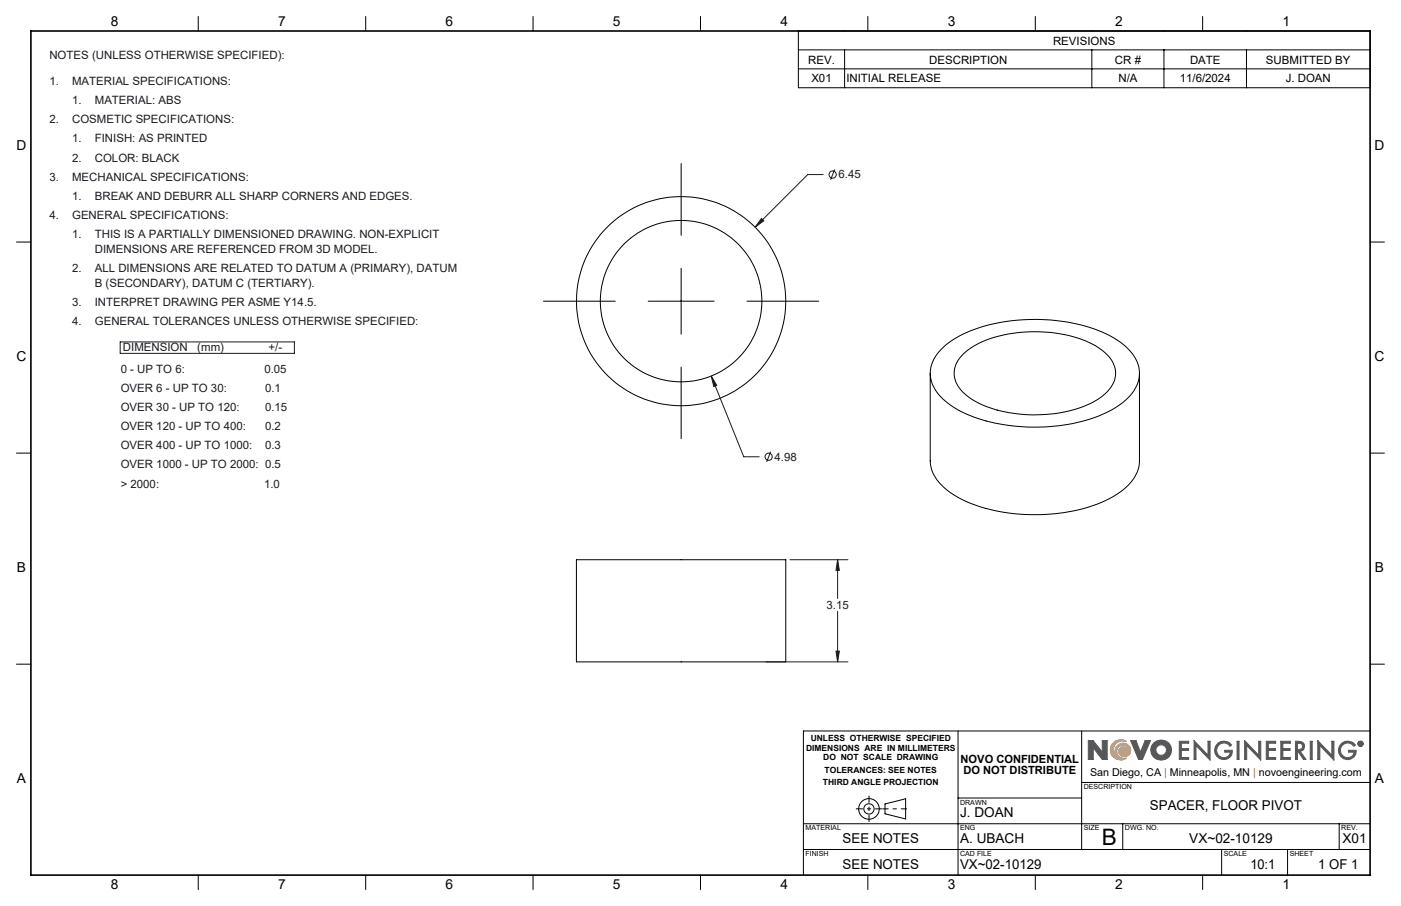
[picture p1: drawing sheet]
<svg xmlns="http://www.w3.org/2000/svg" width="432mm" height="279mm" viewBox="0 0 432 279" stroke-linecap="round" stroke-linejoin="round" font-family="sans-serif">
<g fill="none" stroke="#000" stroke-width=".31">
<path d="M61.1 5.1v4.5M112.7 5.1v4.5M164.3 5.1v4.5M215.9 5.1v4.5M267.5 5.1v4.5M319.1 5.1v4.5M370.7 5.1v4.5M5.1 74.6h4.4M422.3 74.6h4.4M286.7 115.1v27a12.7 12.7 0 0 0 6.2 9.8 46.9 46.9 0 0 0 26.4 6.8 46.2 46.2 0 0 0 26.1-7.1 12.1 12.1 0 0 0 5.8-9.5v-27M290.6 107.2a36.8 36.8 0 0 1 20.1-8.1 54.3 54.3 0 0 1 32 4.8 15.7 15.7 0 0 1 8.3 9.3 10.8 10.8 0 0 1-4.8 10.8 42.8 42.8 0 0 1-24 7.7 50.2 50.2 0 0 1-28.3-6.1 14.3 14.3 0 0 1-7.1-9 10.3 10.3 0 0 1 3.8-9.4zM297.3 108.8a31.1 31.1 0 0 1 18.4-6.4 38.9 38.9 0 0 1 22.7 4.7 10.1 10.1 0 0 1 5.5 8 10.6 10.6 0 0 1-6.2 8.4 42.2 42.2 0 0 1-29.2 3.3 22.7 22.7 0 0 1-12.8-7.1 7.6 7.6 0 0 1 1.6-10.9z"/>
<path d="M5.1 139.7h4.4M422.3 139.7h4.4M177.7 172.6h64.5v31.5h-64.5zM5.1 204.8h4.4M422.3 204.8h4.4M295.3 225.4v44.5M333.4 225.4v36.6M422.3 225.4h-174.7v44.5M247.6 254h174.7M272.8 247.9l6.3-1.6v6.3l-6.3-1.6zM295.3 246.1h38.1M333.4 241.3h88.9"/>
<path d="M346 254v8M412.7 254v8M61.1 269.9v4.4M112.7 269.9v4.4M164.3 269.9v4.4M215.9 269.9v4.4M247.6 262h174.7M267.5 269.9v4.4M319.1 269.9v4.4M370.7 269.9v4.4M376.5 262v7.9M396.8 262v7.9"/>
<circle cx="209.9" cy="92.9" r="32.2"/>
<circle cx="209.9" cy="92.9" r="24.9"/>
<circle cx="267.8" cy="249.5" r="1.59"/>
<circle cx="267.8" cy="249.5" r="3.2"/>
</g>
<path d="M342.7 229.6a3.1 3.1 0 0 1 4.5-.9 2.82 2.82 0 0 0-3.9 1.7 2.82 2.82 0 0 0 2.3 3.6 2.45 2.45 0 0 1-1.1-4.2 2.45 2.45 0 0 1 4 1.5 1.88 1.88 0 0 1-1.9 2.1 1.88 1.88 0 0 1-1.8-2.2l.6-.7a1.82 1.82 0 0 1 2.4 1.5 1.89 1.89 0 0 0-2.6-2 1.89 1.89 0 0 0-.3 3.3l1.5 .6 .8-.1a3.2 3.2 0 0 1-4-.2 3.2 3.2 0 0 1-.5-4z" fill="none" stroke="#f78d2a" stroke-width=".31"/>
<g fill="none" stroke="#555759" stroke-width=".31">
<path d="M336.9 230.6v3.6h-1.5v-5.8h1.5l2.8 3.6M336.9 230.6h.1M337 230.6l2.7 3.6h1.5v-5.8h-1.5v3.6M339.7 232h.1M348.5 228.4h1.6l1.4 3.6 1.4-3.6h1.7l-2.5 5.8h-1.2zM363.5 228.6h2.9v.6h-2.3v1.7h2.2v.5h-2.2v2.2h2.3v.6h-2.9zM368 228.4l4.3 4.5v-4.3h.7v5.8l-4.4-4.5v4.3h-.6zM375.4 229.2a2.89 2.89 0 0 1 4.2 .5l-.5 .5a2.26 2.26 0 0 0-3.2-.7 2.26 2.26 0 0 0-.5 3.2 2.26 2.26 0 0 0 3.3 .4l.5-1.1h-1.7v-.6h2.3a2.78 2.78 0 0 1-4 2.5 2.78 2.78 0 0 1-.4-4.7zM381.3 228.6h.6v5.6h-.6zM383.6 228.4l4.3 4.5v-4.3h.7v5.8l-4.4-4.5v4.3h-.6zM390.3 228.6h2.9v.6h-2.3v1.7h2.2v.5h-2.2v2.2h2.3v.6h-2.9zM394.8 228.6h2.9v.6h-2.3v1.7h2.2v.5h-2.2v2.2h2.3v.6h-2.9z"/>
<path d="M399.3 228.6a2.74 2.74 0 0 1 2.6 .8l.2 .8-.3 .9-1.1 .6 1.8 2.5h-.8l-1.7-2.5h-.1v2.5h-.6zM399.9 229.2l1.1 .1a1.02 1.02 0 0 1 0 1.7l-1.1 .2zM403.8 228.6h.6v5.6h-.6zM406.2 228.4l4.3 4.5v-4.3h.6v5.8l-4.3-4.5v4.3h-.6zM413.6 229.2a2.89 2.89 0 0 1 4.2 .5l-.5 .5a2.25 2.25 0 0 0-3.3-.7 2.25 2.25 0 0 0-.2 3.4 2.25 2.25 0 0 0 3.4-.3l.1-.6h-1.6v-.6h2.3a2.79 2.79 0 0 1-4 2.5 2.79 2.79 0 0 1-.4-4.7zM419 228.9l.6 .1-.1 .4 .2 .4-.4-.4-.3 .4zM419.2 229l.3 .2-.3 .1z"/>
<circle cx="357.9" cy="231.3" r="1.64"/>
<circle cx="357.9" cy="231.3" r="3.2"/>
<circle cx="419.3" cy="229.4" r=".85"/>
<circle cx="419.3" cy="229.4" r=".71"/>
</g>
<path d="M279.5 249.4h-7.5" fill="none" stroke="#000" stroke-width=".31" stroke-dasharray="15.2 1.3 1.3 1.3" stroke-dashoffset="13.4" stroke-linecap="butt"/>
<path d="M263.8 249.4h8.1M267.8 245.4v8.1" fill="none" stroke="#000" stroke-width=".31" stroke-dasharray="15.2 1.3 1.3 1.3" stroke-dashoffset="13.1" stroke-linecap="butt"/>
<path d="M9.5 9.6h412.8v260.3h-412.8z" fill="none" stroke="#000" stroke-width=".5"/>
<path d="M343 229.1a3.2 3.2 0 0 1 4.2-.4 2.82 2.82 0 0 0-3.9 1.7 2.82 2.82 0 0 0 2.3 3.6 2.43 2.43 0 0 1-1.9-2.8 2.43 2.43 0 0 1 2.7-2 2.43 2.43 0 0 1 2.1 2.7 1.82 1.82 0 0 1-2.5 1.5 1.82 1.82 0 0 1-.9-2.7 1.73 1.73 0 0 1 2.7 1.3 1.9 1.9 0 0 0-2.6-2 1.9 1.9 0 0 0-.3 3.3l.8 .5h1.5a3.2 3.2 0 0 1-4.2-.4 3.2 3.2 0 0 1 0-4.3z" fill-rule="evenodd" fill="#f78d2a"/>
<path d="M335.4 228.4v5.8h1.5v-3.6l2.8 3.6h1.5v-5.8h-1.5v3.6l-2.8-3.6zM348.5 228.4l2.4 5.8h1.2l2.5-5.8h-1.7l-1.4 3.6-1.4-3.6zM355.6 229.1a3.1 3.1 0 0 0 .2 4.6 3.1 3.1 0 0 0 4.6-.6 3.1 3.1 0 0 0-1-4.5l-1.8-.4-1 .3zM356.2 231.3a1.65 1.65 0 0 1 3.3 0 1.65 1.65 0 0 1-3.3 0zM363.5 228.6v5.6h2.9v-.6h-2.3v-2.2h2.2v-.5h-2.2v-1.7h2.3v-.6zM368 228.4v5.8h.6v-4.3l4.4 4.5v-5.8h-.7v4.3zM375.2 229.3a2.79 2.79 0 0 0 .7 4.7 2.79 2.79 0 0 0 3.9-2.6h-2.3v.6h1.7a2.16 2.16 0 0 1-3 1.4 2.16 2.16 0 0 1-.9-3.2 2.22 2.22 0 0 1 3.8 0l.5-.5a2.92 2.92 0 0 0-4.4-.4zM381.3 228.6v5.6h.6v-5.6zM383.6 228.4v5.8h.6v-4.3l4.4 4.5v-5.8h-.7v4.3zM390.3 228.6v5.6h2.9v-.6h-2.3v-2.2h2.2v-.5h-2.2v-1.7h2.3v-.6zM394.8 228.6v5.6h2.9v-.6h-2.3v-2.2h2.2v-.5h-2.2v-1.7h2.3v-.6zM399.3 228.6v5.6h.6v-2.5l1.8 2.5h.8l-1.8-2.5 1.1-.6 .3-1.3a1.6 1.6 0 0 0-2.1-1.2zM399.9 229.2l1.3 .3 .3 .4-.3 1-1.3 .3zM403.8 228.6v5.6h.6v-5.6zM406.2 228.4v5.8h.6v-4.3l4.3 4.5v-5.8h-.6v4.3zM413.3 229.4a2.79 2.79 0 0 0 .9 4.6 2.79 2.79 0 0 0 3.8-2.6h-2.3v.6h1.6a2.18 2.18 0 0 1-3.2 1.3 2.18 2.18 0 0 1-.4-3.5 2.22 2.22 0 0 1 3.6 .4l.5-.5a2.89 2.89 0 0 0-4.5-.3zM419 228.9v.9h.2v-.4l.5 .4-.2-.4 .2-.4zM419.2 229l.3 .2-.3 .1zM418.5 229.4a.85 .85 0 0 0 1.7 0 .85 .85 0 0 0-1.7 0zM418.6 229.4a.71 .71 0 0 1 1.4 0 .71 .71 0 0 1-1.4 0z" fill-rule="evenodd" fill="#555759"/>
<g fill="none" stroke="#191924" stroke-width=".31">
<path d="M253.7 53.8h-4.7l-16.3 16.3M257.2 52.2l-1.2 3.2M234.7 67.4l.7 .7-2.7 2zM37 105.4h53.7v3.6h-53.7zM219.2 116l1.7 2.9-.9 .3zM219.2 116l10 24.9h4.8M237.5 139.3l-1.2 3.2M243.5 172.6h17.8M258.2 172.6l.5 3.3h-1zM258.2 172.6v12M258.2 188.5v15.6M236.1 204.1h25.2"/>
<path d="M257.7 200.8h1l-.5 3.3z"/>
<circle cx="256.6" cy="53.8" r="1.12"/>
<circle cx="236.9" cy="140.9" r="1.11"/>
</g>
<g fill="none" stroke="#000" stroke-width=".31">
<path d="M246.1 9.6h176.2v17.5h-176.2zM246.1 15.4h176.2M260.3 15.4v11.7M336.5 15.4v11.7M358.7 15.4v11.7M384.2 15.4v11.7M246.1 21.2h176.2M209.9 50.4v22.2M167.5 92.9h22.1M199.8 92.9h20.3M209.9 82.7v20.3M230.3 92.9h22"/>
<path d="M209.9 113.2v22.1"/>
</g>
<path d="M234.7 67.4l-2 2.7 2.7-2zM219.2 116l.8 3.2 .9-.3zM258.2 172.6l.5 3.3h-1zM257.7 200.8h1l-.5 3.3z" fill="#191924"/>
<text font-size="7" x="339.5" y="260.5">B</text>
<g font-size="4.2">
<text x="34.1" y="8.1">8</text>
<text x="85.7" y="8.1">7</text>
<text x="137.3" y="8.1">6</text>
<text x="188.9" y="8.1">5</text>
<text x="240.5" y="8.1">4</text>
<text x="292.1" y="8.1">3</text>
<text x="343.7" y="8.1">2</text>
<text x="395.3" y="8.1">1</text>
<text x="5.1" y="46.4">D</text>
<text x="423.7" y="46.4">D</text>
<text x="5.1" y="111.4">C</text>
<text x="423.7" y="111.4">C</text>
<text x="5.2" y="176.5">B</text>
<text x="423.8" y="176.5">B</text>
<text x="5.2" y="241.6">A</text>
<text x="423.8" y="241.6">A</text>
<text x="354.4" y="249.9">SPACER, FLOOR PIVOT</text>
<text x="295.9" y="252">J. DOAN</text>
<text x="259.7" y="260">SEE NOTES</text>
<text x="295.9" y="260">A. UBACH</text>
<text x="366.5" y="260">VX~02-10129</text>
<text x="413.8" y="260">X01</text>
<text x="259.7" y="267.9">SEE NOTES</text>
<text x="295.9" y="267.9">VX~02-10129</text>
<text x="385.4" y="267.9">10:1</text>
<text x="406.3" y="267.9">1 OF 1</text>
<text x="34.1" y="274.2">8</text>
<text x="85.7" y="274.2">7</text>
<text x="137.3" y="274.2">6</text>
<text x="188.9" y="274.2">5</text>
<text x="240.5" y="274.2">4</text>
<text x="292.1" y="274.2">3</text>
<text x="343.7" y="274.2">2</text>
<text x="395.3" y="274.2">1</text>
</g>
<g font-size="3.5">
<text x="324.6" y="13.8">REVISIONS</text>
<text x="249.1" y="19.6">REV.</text>
<text x="286.4" y="19.6">DESCRIPTION</text>
<text x="343.6" y="19.6">CR #</text>
<text x="366.8" y="19.6">DATE</text>
<text x="390.2" y="19.6">SUBMITTED BY</text>
<text x="250.1" y="25.4">X01</text>
<text x="260.8" y="25.4">INITIAL RELEASE</text>
<text x="344.7" y="25.4">N/A</text>
<text x="363.6" y="25.4">11/6/2024</text>
<text x="396.3" y="25.4">J. DOAN</text>
<text x="296.1" y="235.2">NOVO CONFIDENTIAL</text>
<text x="296.9" y="238.7">DO NOT DISTRIBUTE</text>
</g>
<g font-size="3.5" fill="#191924">
<text x="15.2" y="18.3">NOTES (UNLESS OTHERWISE SPECIFIED):</text>
<text x="15.2" y="26.2">1.</text>
<text x="22.2" y="26.2">MATERIAL SPECIFICATIONS:</text>
<text x="22.2" y="32.1">1.</text>
<text x="29.2" y="32.1">MATERIAL: ABS</text>
<text x="15.2" y="38">2.</text>
<text x="22.2" y="38">COSMETIC SPECIFICATIONS:</text>
<text x="22.2" y="43.9">1.</text>
<text x="29.2" y="43.9">FINISH: AS PRINTED</text>
<text x="22.2" y="49.8">2.</text>
<text x="29.2" y="49.8">COLOR: BLACK</text>
<text x="15.2" y="55.7">3.</text>
<text x="22.2" y="55.7">MECHANICAL SPECIFICATIONS:</text>
<text x="258.5" y="55">6.45</text>
<text x="22.2" y="61.6">1.</text>
<text x="29.2" y="61.6">BREAK AND DEBURR ALL SHARP CORNERS AND EDGES.</text>
<text x="15.2" y="67.6">4.</text>
<text x="22.2" y="67.6">GENERAL SPECIFICATIONS:</text>
<text x="22.2" y="73.5">1.</text>
<text x="29.2" y="73.5">THIS IS A PARTIALLY DIMENSIONED DRAWING. NON-EXPLICIT</text>
<text x="29.2" y="78">DIMENSIONS ARE REFERENCED FROM 3D MODEL.</text>
<text x="22.2" y="83.9">2.</text>
<text x="29.2" y="83.9">ALL DIMENSIONS ARE RELATED TO DATUM A (PRIMARY), DATUM</text>
<text x="29.2" y="88.4">B (SECONDARY), DATUM C (TERTIARY).</text>
<text x="22.2" y="94.3">3.</text>
<text x="29.2" y="94.3">INTERPRET DRAWING PER ASME Y14.5.</text>
<text x="22.2" y="100.2">4.</text>
<text x="29.2" y="100.2">GENERAL TOLERANCES UNLESS OTHERWISE SPECIFIED:</text>
<text x="37.9" y="108.2">DIMENSION</text>
<text x="60.8" y="108.2">(mm)</text>
<text x="82.8" y="108.2">+/-</text>
<text x="37.2" y="114.9">0 - UP TO 6:</text>
<text x="81.5" y="114.9">0.05</text>
<text x="37.2" y="120.8">OVER 6 - UP TO 30:</text>
<text x="81.7" y="120.8">0.1</text>
<text x="37.2" y="126.7">OVER 30 - UP TO 120:</text>
<text x="81.7" y="126.7">0.15</text>
<text x="37.2" y="132.6">OVER 120 - UP TO 400:</text>
<text x="81.7" y="132.6">0.2</text>
<text x="37.2" y="138.5">OVER 400 - UP TO 1000:</text>
<text x="81.7" y="138.5">0.3</text>
<text x="238.7" y="142">4.98</text>
<text x="37.2" y="144.4">OVER 1000 - UP TO 2000: 0.5</text>
<text x="37.2" y="150.3">&gt; 2000:</text>
<text x="81.4" y="150.3">1.0</text>
<text x="254.8" y="187.7">3.15</text>
</g>
<text font-size="3.3" x="336" y="239.4">San Diego, CA | Minneapolis, MN | novoengineering.com</text>
<g font-size="2.6">
<text x="248.4" y="231.5">DIMENSIONS ARE IN MILLIMETERS</text>
<text x="249.9" y="228.6">UNLESS OTHERWISE SPECIFIED</text>
<text x="253.7" y="234.4">DO NOT SCALE DRAWING</text>
<text x="254.2" y="238.5">TOLERANCES: SEE NOTES</text>
<text x="253.7" y="242.1">THIRD ANGLE PROJECTION</text>
</g>
<g font-size="2.2">
<text x="334" y="243.4">DESCRIPTION</text>
<text x="295.9" y="248.2">DRAWN</text>
<text x="248.3" y="256.1">MATERIAL</text>
<text x="295.9" y="256.1">ENG</text>
<text x="334" y="256.1">SIZE</text>
<text x="346.7" y="256.1">DWG. NO.</text>
<text x="413.4" y="256.1">REV.</text>
<text x="248.3" y="264">FINISH</text>
<text x="295.9" y="264">CAD FILE</text>
<text x="377.2" y="264">SCALE</text>
<text x="397.5" y="264">SHEET</text>
</g>
</svg>
